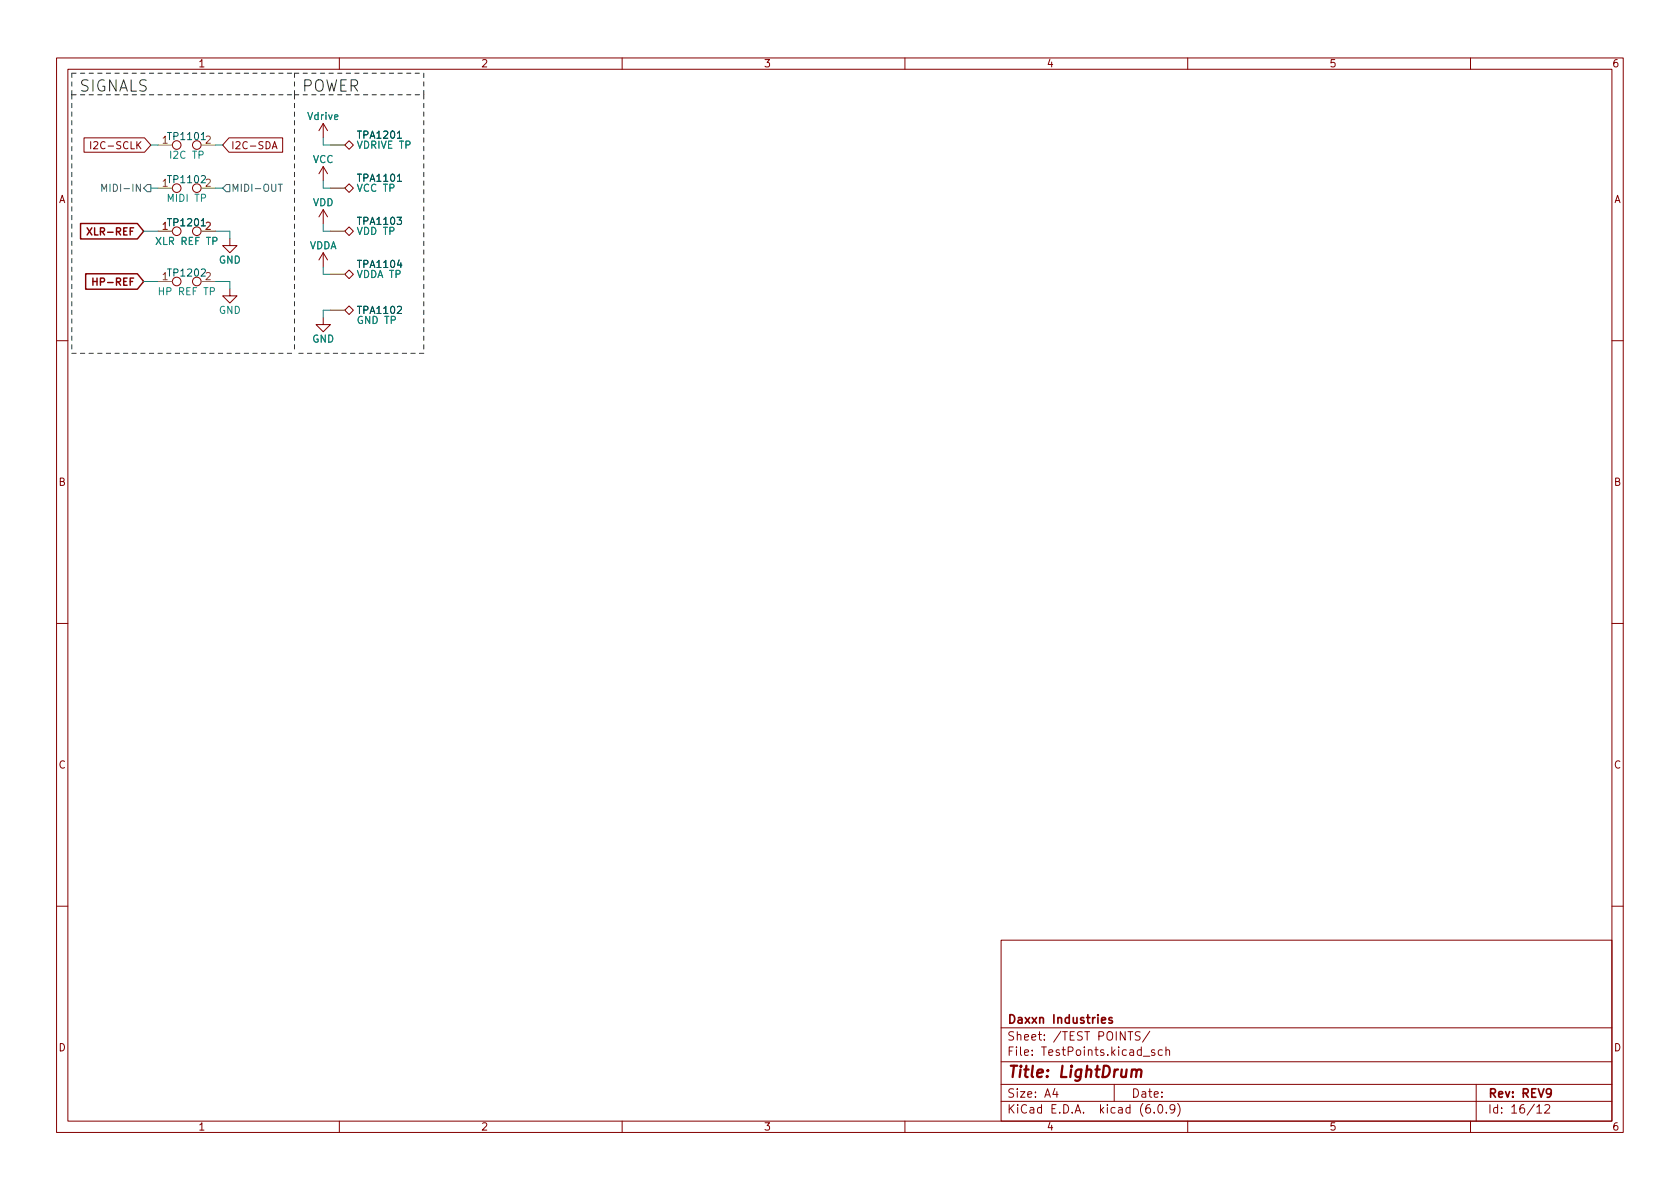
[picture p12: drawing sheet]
<svg xmlns="http://www.w3.org/2000/svg" width="297mm" height="210mm" viewBox="0 0 297 210" stroke-linecap="round" stroke-linejoin="round" font-family="sans-serif">
<g fill="none" stroke="#840000" stroke-width=".18">
<path d="M10 10.2h277v190.1h-277zM12 12.2h273v186.1h-273zM60 10.2v2M110 10.2v2M160 10.2v2M210 10.2v2M260 10.2v2M14.9 24.4h10.7l1.1 1.2-1.1 1.3h-10.7zM16 25v1.3M16.6 25.2l.5-.2 .2 .4-.8 .9h.8M40.5 24.4h9.5v2.5h-9.5l-1.1-1.3zM48.1 26.3l.5-1.3 .4 1.3"/>
<path d="M48.3 26h.6M57.1 21.8l-.7 1.3M57.1 21.8v2.6M57.1 29.5v2.5M57.1 37.1v2.5M57.1 21.8l.8 1.3M57.1 29.5l-.7 1.2M57.1 29.5l.8 1.2M57.1 37.1l-.7 1.2M57.1 37.1l.8 1.2M61 25.6l.7-.7 .8 .7-.8 .8zM61 33.3l.7-.8 .8 .8-.8 .7z"/>
<path d="M40.6 42.2v1.2h1.3l-1.3 1.3-1.2-1.3h1.2M40.6 51v1.3h1.3l-1.3 1.3-1.2-1.3h1.2M57.1 56.1v1.3h1.3l-1.3 1.3-1.2-1.3h1.2M57.1 44.7v2.5M57.1 44.7l-.7 1.3M57.1 44.7l.8 1.3M61 40.9l.7-.8 .8 .8-.8 .8zM61 48.5l.7-.8 .8 .8-.8 .8zM61 54.9l.7-.8 .8 .8-.8 .7zM10 60.2h2M285 60.2h2M10 110.2h2"/>
<path d="M285 110.2h2M10 160.2h2M177 166.3h108v32h-108zM285 160.2h2M60 198.3v2M110 198.3v2M160 198.3v2M177 194.8h108M177 191.8h108M177 187.8h108M177 181.8h108M186.5 192.5l-.4 1h1"/>
<path d="M186.9 193v1M197 191.8v3M199.4 182.4h.9M201.6 182.5l-.6-.1-.2 .2v.4l.6 .3 .2 .3-.3 .3h-.6M202.1 186.8h1.2M203.3 182.4l-1.3 1.9M204.1 196.7v.1M204.1 185.7l-.3-.1-.2 .2v.3l.5 .1v.4h-.5M204.9 195.4l.2-.1a.81 .81 0 0 1 .6 .7 .81 .81 0 0 1-.3 .8h-.2a.81 .81 0 0 1-.6-.6 .81 .81 0 0 1 .3-.8zM205.5 185.7l-.4-.1-.3 .3v.4l.1 .3h.6M206.1 185.8l.3-.2 .3 .1 .1 .9M206.1 185.1v1.5"/>
<path d="M206.2 196.7v.1M207.7 196l-.3 .3h-.3l-.2-.3 .1-.6 .4-.1 .2 .2a.99 .99 0 0 1-.3 1.3h-.3M208.2 195.1a1.72 1.72 0 0 1 0 2.3M210 198.3v2M260 198.3v2M261 191.8v6.5M271.7 195.8l.5-.5v1.5M271.7 196.8h.9M273.1 195.5l.6-.2 .2 .2 .1 .3-.9 1h.9"/>
<circle cx="31.2" cy="33.3" r=".76"/>
<circle cx="31.2" cy="25.6" r=".76"/>
<circle cx="34.8" cy="25.6" r=".76"/>
<circle cx="34.8" cy="33.3" r=".76"/>
<circle cx="31.2" cy="49.8" r=".76"/>
<circle cx="31.2" cy="40.9" r=".76"/>
<circle cx="34.8" cy="49.8" r=".76"/>
<circle cx="34.8" cy="40.9" r=".76"/>
</g>
<path d="M196.6 180l-.3-.1-.2 .2v.3l.5 .1v.4h-.5M274.3 193.2l-.3 .3h-.3l-.3-.3 .2-.6 .4-.1 .2 .2a.99 .99 0 0 1-.4 1.3h-.2" fill="none" stroke="#840000" stroke-width=".3"/>
<path d="M200.1 189.3a.49 .49 0 0 1 .9 .1l-.2 1.1M201 189.4a.5 .5 0 0 1 .8-.2l-.1 1.3" fill="none" stroke="#840000" stroke-width=".4"/>
<g fill="none" stroke="#a0a006" stroke-width=".18">
<path d="M27.9 25.6h2.6M27.9 33.3h2.6M35.6 25.6h2.5M35.6 33.3h2.5M58.4 25.6h2.6M58.4 33.3h2.6M27.9 40.9h2.6M27.9 49.8h2.6M35.6 40.9h2.5M35.6 49.8h2.5M58.4 40.9h2.6M58.4 48.5h2.6"/>
<path d="M58.4 54.9h2.6"/>
</g>
<path d="M18 33.8v-1.2l.4 .9 .4-.9v1.2M25.4 33.3l.6-.7h.7v1.3h-.7zM39.4 33.3l.6-.7h.6v1.3h-.6zM49.2 32.6h.7M49.6 32.6v1.2" fill="none" stroke="#345372" stroke-width=".18"/>
<path d="M14.2 39.5h10.1l1.1 1.4-1.1 1.4h-10.1zM15.1 48.4h9.2l1.1 1.4-1.1 1.3h-9.2zM15.4 40.3l.8 1.3M16.2 40.3l-.8 1.3M16.4 49.2v1.2M16.4 49.8h.8" fill="none" stroke="#840000" stroke-width=".25"/>
<path d="M12.7 16.8h39.4M12.7 12.9v3.9M12.7 12.9h39.4M12.7 16.8v45.7M52.1 12.9h22.8M52.1 12.9v3.9M52.1 16.8v45.7M52.1 16.8h22.8M74.9 12.9v3.9M74.9 16.8v45.7M12.7 62.5h39.4M74.9 62.5h-22.8" fill="none" stroke="#2c2c2c" stroke-width=".18" stroke-dasharray=".8 .8"/>
<g fill="none" stroke="#0a73a0" stroke-width=".18">
<path d="M26.7 25.6h1.2M26.7 33.3h1.2M38.1 25.6h1.3M38.1 33.3h1.3M57.1 39.6v1.3h1.3M57.1 24.4v1.2h1.3M57.1 32v1.3h1.3M25.4 40.9h2.5M25.4 49.8h2.5M38.1 40.9h2.5v1.3M38.1 49.8h2.5v1.2M57.1 47.2v1.3h1.3"/>
<path d="M58.4 54.9h-1.3v1.2"/>
</g>
<g font-size="2.8" fill="#2c2c2c">
<text x="14" y="16.2">SIGNALS</text>
<text x="53.3" y="16.2">POWER</text>
</g>
<text font-size="2.8" fill="#840000" x="178" y="190.6">Title: LightDrum</text>
<g font-size="2.1" fill="#840000">
<text x="178" y="184">Sheet: /TEST POINTS/</text>
<text x="178" y="181">Daxxn Industries</text>
<text x="178" y="186.7">File: TestPoints.kicad_sch</text>
<text x="178" y="196.9">KiCad E.D.A. kicad (6.0.9)</text>
<text x="178" y="194.1">Size: A4</text>
<text x="200" y="194.1">Date:</text>
<text x="263" y="194.1">Rev: REV9</text>
<text x="263" y="196.9">Id: 16/12</text>
</g>
<g font-size="1.8" fill="#840000">
<text x="35" y="11.9">1</text>
<text x="85" y="11.9">2</text>
<text x="135" y="11.9">3</text>
<text x="185" y="11.9">4</text>
<text x="235" y="11.9">5</text>
<text x="285" y="11.9">6</text>
<text x="17.1" y="26.4">I2C-SCLK</text>
<text x="40.8" y="26.4">I2C-SDA</text>
<text x="10.3" y="35.9">A</text>
<text x="285.3" y="35.9">A</text>
<text x="16.3" y="41.6">XLR-REF</text>
<text x="17.4" y="50.5">HP-REF</text>
<text x="10.3" y="85.9">B</text>
<text x="285.3" y="85.9">B</text>
<text x="10.3" y="135.9">C</text>
<text x="285.3" y="135.9">C</text>
<text x="10.3" y="185.9">D</text>
<text x="285.3" y="185.9">D</text>
<text x="35" y="199.9">1</text>
<text x="85" y="199.9">2</text>
<text x="135" y="199.9">3</text>
<text x="185" y="199.9">4</text>
<text x="235" y="199.9">5</text>
<text x="285" y="199.9">6</text>
</g>
<g font-size="1.8" fill="#128875">
<text x="54.4" y="21.2">Vdrive</text>
<text x="30.3" y="28.1">I2C TP</text>
<text x="55.3" y="28.8">VCC</text>
<text x="63.2" y="26.3">VDRIVE TP</text>
<text x="29.8" y="35.7">MIDI TP</text>
<text x="63.2" y="33.9">VCC TP</text>
<text x="55.3" y="36.4">VDD</text>
<text x="63.2" y="41.5">VDD TP</text>
<text x="27.9" y="43.3">XLR REF TP</text>
<text x="38.7" y="46.6">GND</text>
<text x="54.6" y="44.1">VDDA</text>
<text x="63.4" y="47.4">TPA1104</text>
<text x="28.4" y="52.2">HP REF TP</text>
<text x="63.2" y="49.1">VDDA TP</text>
<text x="38.7" y="55.5">GND</text>
<text x="63.3" y="57.3">GND TP</text>
<text x="55.2" y="60.6">GND</text>
</g>
<g font-size="1.8" fill="#8c5a0a">
<text x="28.7" y="25.4">1</text>
<text x="36.3" y="25.4">2</text>
<text x="28.7" y="33">1</text>
<text x="36.3" y="33">2</text>
<text x="28.7" y="40.6">1</text>
<text x="36.3" y="40.6">2</text>
<text x="28.7" y="49.5">1</text>
<text x="36.3" y="49.5">2</text>
</g>
<g font-size="1.8" fill="#005550">
<text x="29.9" y="24.8">TP1101</text>
<text x="63.4" y="24.5">TPA1201</text>
<text x="29.9" y="32.4">TP1102</text>
<text x="63.4" y="32.1">TPA1101</text>
<text x="29.9" y="40">TP1201</text>
<text x="63.4" y="39.7">TPA1103</text>
<text x="29.9" y="48.9">TP1202</text>
<text x="63.4" y="55.5">TPA1102</text>
</g>
<g font-size="1.8" fill="#345372">
<text x="19.1" y="33.9">MIDI-IN</text>
<text x="40.8" y="33.9">MIDI-OUT</text>
</g>
</svg>
